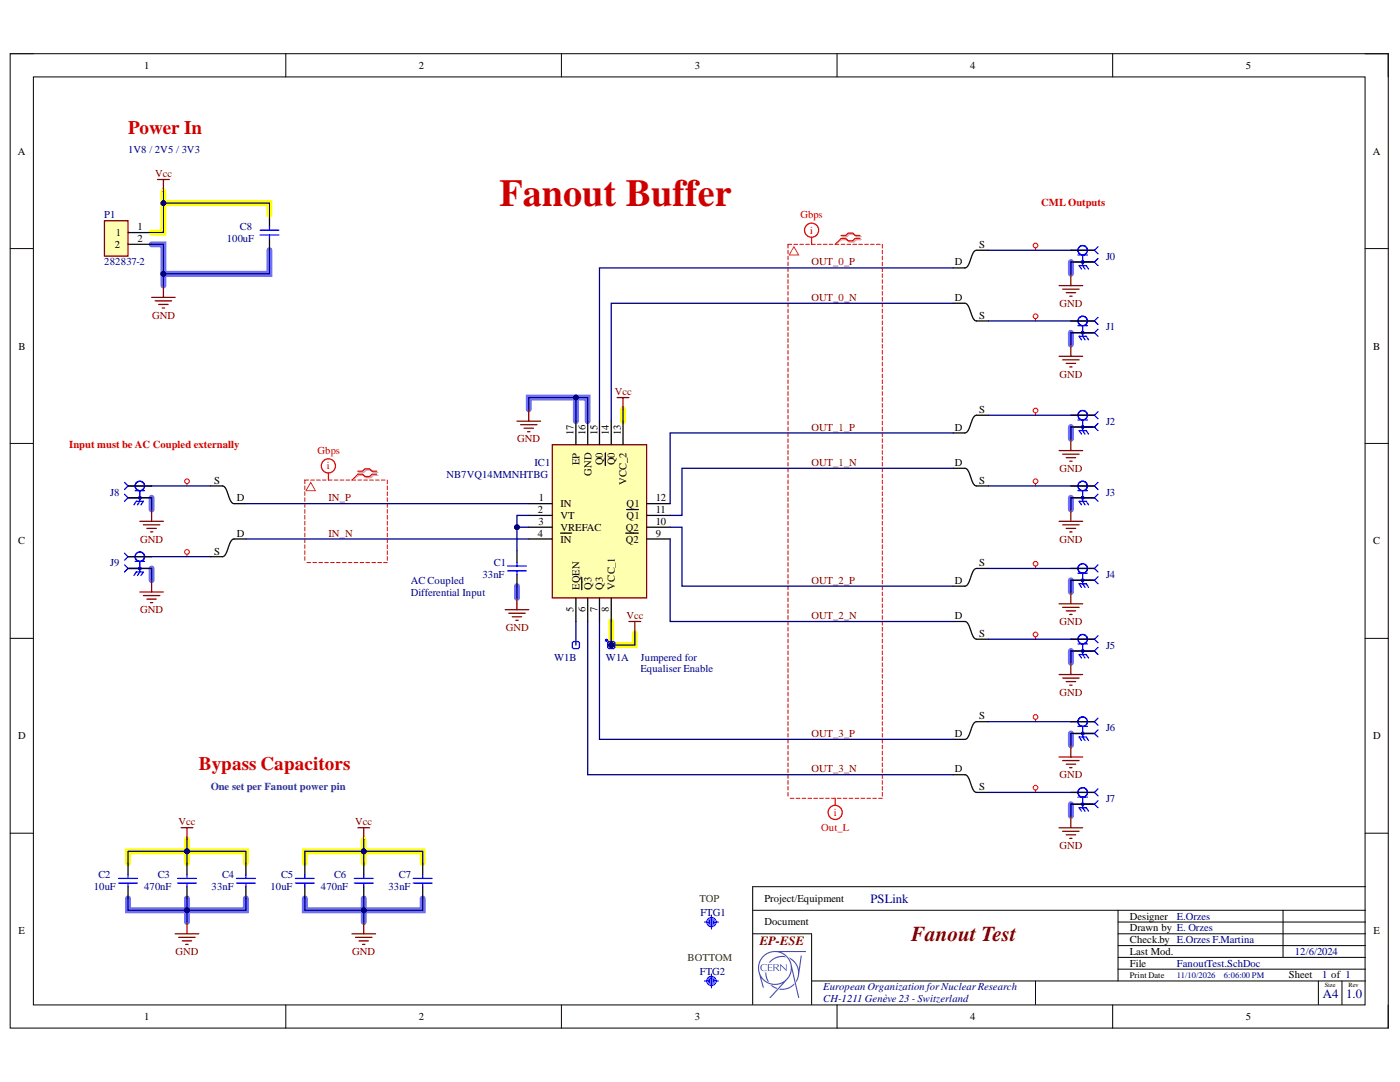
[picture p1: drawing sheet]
# Altium project FanoutTest.PrjPcb
Project: CDR Test Coupon
1 sheet, 33 parts. Net scope: global (net labels, ports and power ports of the same name join across sheets).
Board file: FanoutTest.PcbDoc

## Sheet FanoutTest.SchDoc: Fanout Test
size 297 x 209 mm; CheckedBy: E.Orzes F.Martina; CompanyName: CERN; DrawnBy: E. Orzes; Organization: CERN; Address1: European Organization for Nuclear Research; Address2: CH-1211 Genève 23 - Switzerland; Revision: 1.0; SheetNumber: 1; SheetTotal: 1; Projet: PSLink; DivGrp: EP-ESE; Designer: E.Orzes

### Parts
C1  33nF  [LLL03TR61E333KE01]
C2  10uF  [CAPC1608X87N]
C3  470nF  [CAPC0510X04N]
C4  33nF  [LLL03TR61E333KE01]
C5  10uF  [CAPC1608X87N]
C6  470nF  [CAPC0510X04N]
C7  33nF  [LLL03TR61E333KE01]
C8  100uF  [CAPC3225X270N]
FTG1  Use only in PCB  [FIDUCIAL_TOP_C100-200]  (value not drawn)
FTG2  Use only in PCB  [FIDUCIAL_TOP_C100-200]  (value not drawn)
IC1  NB7VQ14MMNHTBG  [QFN50P300X300X100-17N]
J0  SMA  [CONSMA022-G]  (value not drawn)
J1  SMA  [CONSMA022-G]  (value not drawn)
J2  SMA  [CONSMA022-G]  (value not drawn)
J3  SMA  [CONSMA022-G]  (value not drawn)
J4  SMA  [CONSMA022-G]  (value not drawn)
J5  SMA  [CONSMA022-G]  (value not drawn)
J6  SMA  [CONSMA022-G]  (value not drawn)
J7  SMA  [CONSMA022-G]  (value not drawn)
J8  SMA  [CONSMA022-G]  (value not drawn)
J9  SMA  [CONSMA022-G]  (value not drawn)
P1  282837-2  [TE_282837-2]
TA1  Differential to Single Transition  [lane_width_transition]  (value not drawn)  (net tie, no BOM)
TA2  Differential to Single Transition  [lane_width_transition]  (value not drawn)  (net tie, no BOM)
TA3  Differential to Single Transition  [lane_width_transition]  (value not drawn)  (net tie, no BOM)
TA4  Differential to Single Transition  [lane_width_transition]  (value not drawn)  (net tie, no BOM)
TA5  Differential to Single Transition  [lane_width_transition]  (value not drawn)  (net tie, no BOM)
TA6  Differential to Single Transition  [lane_width_transition]  (value not drawn)  (net tie, no BOM)
TA7  Differential to Single Transition  [lane_width_transition]  (value not drawn)  (net tie, no BOM)
TA8  Differential to Single Transition  [lane_width_transition]  (value not drawn)  (net tie, no BOM)
TA9  Differential to Single Transition  [lane_width_transition]  (value not drawn)  (net tie, no BOM)
TA10  Differential to Single Transition  [lane_width_transition]  (value not drawn)  (net tie, no BOM)
W1  Header 2  [SAMTEC_HTSW-102-23-L-S]  (value not drawn)  (parts A,B of 2)

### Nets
GND: C1.1 C2.1 C3.1 C4.1 C5.1 C6.1 C7.1 C8.1 IC1.16(GND) IC1.17(EP) J0.0(GND) J1.0(GND) J2.0(GND) J3.0(GND) J4.0(GND) J5.0(GND) J6.0(GND) J7.0(GND) J8.0(GND) J9.0(GND) P1.2
Vcc: C2.2 C3.2 C4.2 C5.2 C6.2 C7.2 C8.2 IC1.8(VCC_1) IC1.13(VCC_2) P1.1 W1.1
IN_N: IC1.4(~{IN}) TA6.D
IN_P: IC1.1(IN) TA4.D
OUT_0_N: IC1.14(~{Q0}) TA2.D
OUT_0_P: IC1.15(Q0) TA1.D
OUT_1_N: IC1.11(~{Q1}) TA5.D
OUT_1_P: IC1.12(Q1) TA3.D
OUT_2_N: IC1.9(~{Q2}) TA8.D
OUT_2_P: IC1.10(Q2) TA7.D
OUT_3_N: IC1.6(~{Q3}) TA10.D
OUT_3_P: IC1.7(Q3) TA9.D
NetC1_2: C1.2 IC1.2(VT) IC1.3(VREFAC)
NetIC1_5: IC1.5(EQEN) W1.2
NetJ0_1: J0.1(S) TA1.S
NetJ1_1: J1.1(S) TA2.S
NetJ2_1: J2.1(S) TA3.S
NetJ3_1: J3.1(S) TA5.S
NetJ4_1: J4.1(S) TA7.S
NetJ5_1: J5.1(S) TA8.S
NetJ6_1: J6.1(S) TA9.S
NetJ7_1: J7.1(S) TA10.S
NetJ8_1: J8.1(S) TA4.S
NetJ9_1: J9.1(S) TA6.S

### Layout directives
differential pair: IN_N, IN_P, OUT_0_N, OUT_0_P, OUT_1_N, OUT_1_P, OUT_2_N, OUT_2_P, OUT_3_N, OUT_3_P
mark named Gbps: IN_N, IN_P, OUT_0_N, OUT_0_P, OUT_1_N, OUT_1_P, OUT_2_N, OUT_2_P, OUT_3_N, OUT_3_P
net class 50ohm: NetJ0_1, NetJ1_1, NetJ2_1, NetJ3_1, NetJ4_1, NetJ5_1, NetJ6_1, NetJ7_1, NetJ8_1, NetJ9_1
net class Output_Lanes: OUT_0_N, OUT_0_P, OUT_1_N, OUT_1_P, OUT_2_N, OUT_2_P, OUT_3_N, OUT_3_P

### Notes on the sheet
- Power In
- 1V8 / 2V5 / 3V3
- Fanout Buffer
- (near J0) CML Outputs
- Input must be AC Coupled externally
- (near C1) AC Coupled
  Differential Input
- (near W1) Jumpered for Equaliser Enable
- Bypass Capacitors
- One set per Fanout power pin
- (near FTG1) TOP
- BOTTOM
